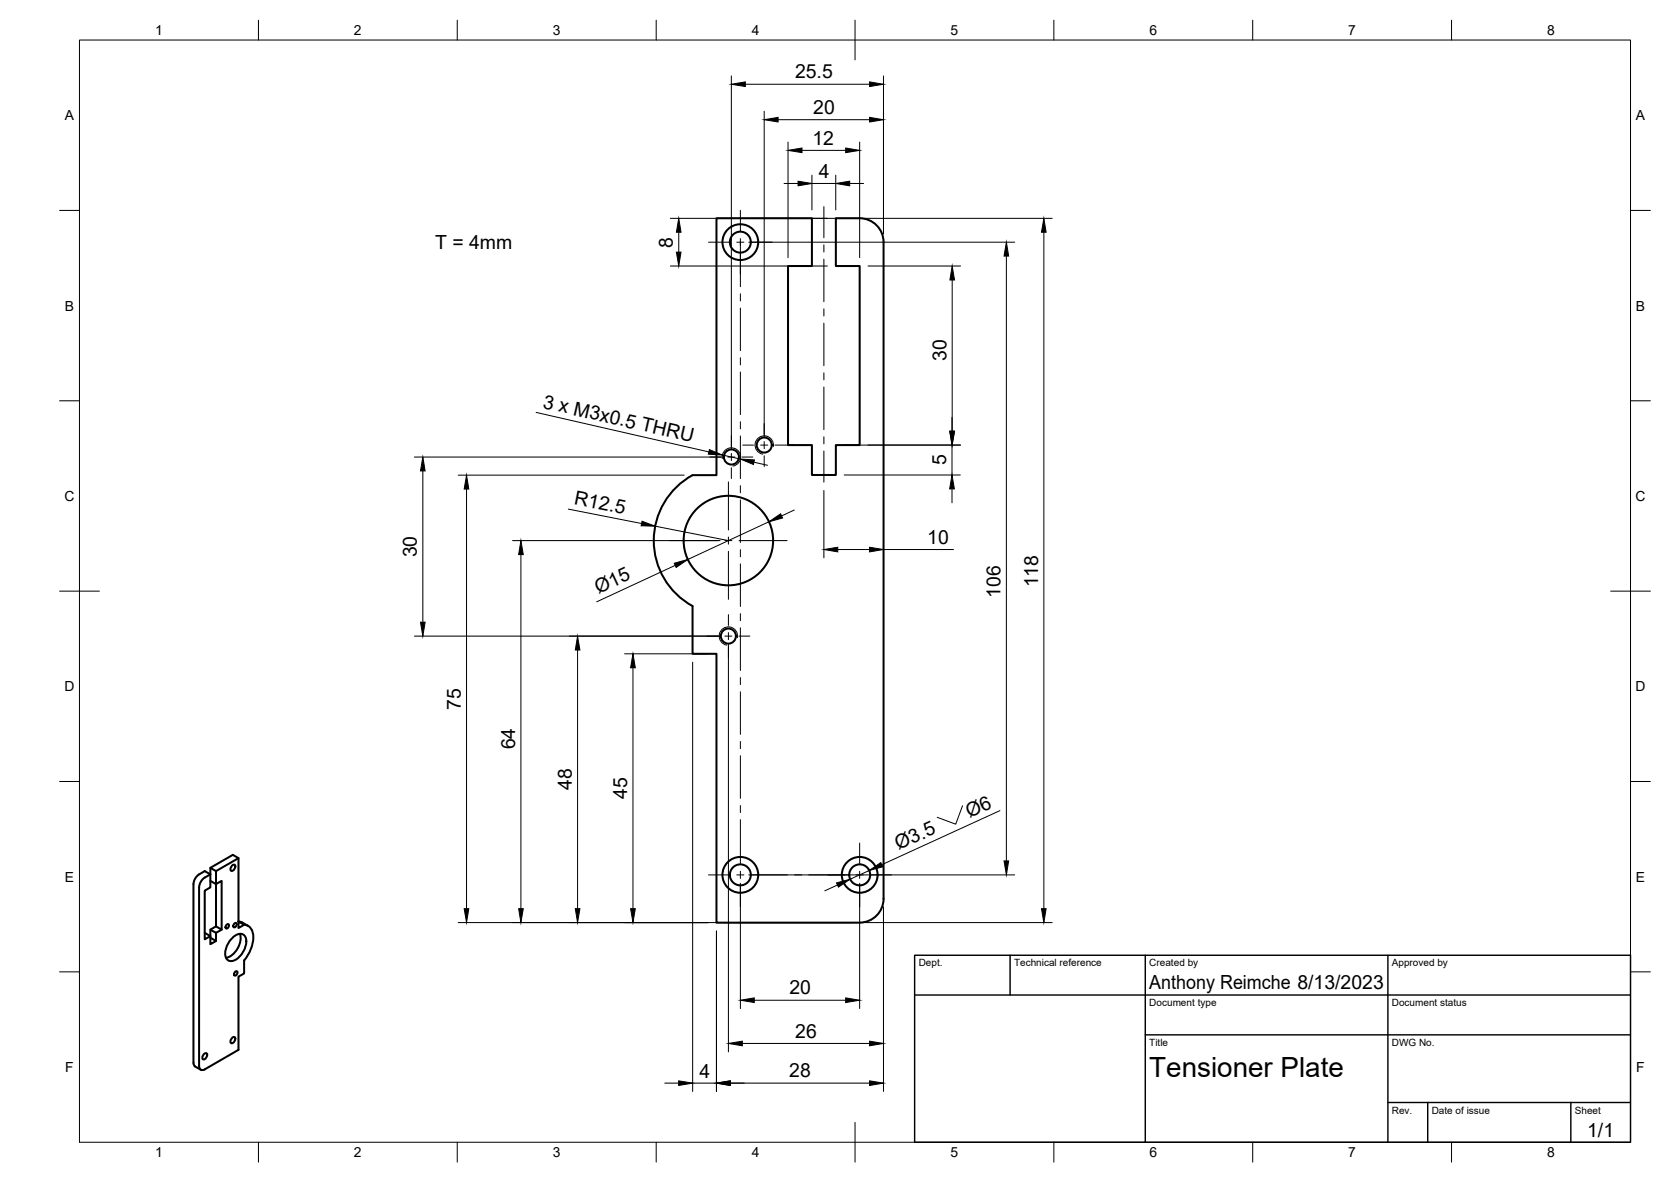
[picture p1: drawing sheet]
<svg xmlns="http://www.w3.org/2000/svg" width="420mm" height="297mm" viewBox="0 0 420 297" stroke-linecap="round" stroke-linejoin="round" font-family="sans-serif">
<!-- layer: Visible -->
<g fill="none" stroke="#000" stroke-width=".51">
<path d="M174.1 119.4h6v-64.6h24.1v12.1h-6.1v45h6.1v7.5h6v-7.5h6v-45h-6v-12.1h6a6 6 0 0 1 6 6.1v165a6 6 0 0 1-6 5.9M174.1 119.4a18.7 18.7 0 0 0 0 32.9v12h6v67.6h36.1M50.1 219.7l-1 1.1-.4 1.4-.1 44.9 .3 .8 1.6 .9M54.3 218.9v13.9l-1.4 .8v1.7l-1.4 .8v-12.3l1.4-.8v-3.3l-1.4-.8-1.4 .8M58.3 217.6l.7-.3a1.02 1.02 0 0 1-.9 1.5l-.2-.4zM60 215.7l-5.7 3.2-1.4-.8M50.1 223v44.9M50.1 223l.4-1.4a4.3 4.3 0 0 1 2.4-1.9v-1.6l5.6-3.3 1.5 .9v17.5l1.4-.8-1.4-.8 1 .3M51.5 234.4l1.4 .9v2l1.4-.8M52.9 221.4l1.4 .8 1.4-.8v12.2l-1.4-.8M52.9 233.6l1.4 .8 1.4-.8M54.3 234.4v2.1l-1.4-.8"/>
<path d="M56.9 232.5l.2-.2h.4a.68 .68 0 0 1-.1 .7 .68 .68 0 0 1-.6 .3zM58.2 235.9a2.38 2.38 0 0 1 3.1-.9 4 4 0 0 1-.5 4.8 3.3 3.3 0 0 1-3.2 1.7 2.38 2.38 0 0 1-.8-3.2l.6-1.3zM58.9 232.2l.2-.2h.4a.68 .68 0 0 1-.1 .7 .68 .68 0 0 1-.7 .3zM60.3 234.7a5.2 5.2 0 0 1-3.5 6M61 231.9l1.4 .8M61.4 232.4a2.96 2.96 0 0 1 2.3 3.9l-.4 1.5-.6 1.5-1.3 2.1M59 244.3l.3-.2h.4a.68 .68 0 0 1-.1 .8 .68 .68 0 0 1-.7 .2zM61.4 241.3v3.3l-1.4 .8v18.4l-8.5 4.9a.86 .86 0 0 1-1 .1 .86 .86 0 0 1-.4-.9M51.3 264.9l.6-.2a1.02 1.02 0 0 1-.9 1.5l-.1-.4zM58.3 260.9l.7-.3a1.02 1.02 0 0 1-.9 1.5l-.2-.4z"/>
<circle cx="186.1" cy="60.9" r="4.5"/>
<circle cx="186.2" cy="60.9" r="2.64"/>
<circle cx="183.9" cy="114.8" r="1.89"/>
<circle cx="192.2" cy="111.8" r="1.89"/>
<circle cx="183.1" cy="135.8" r="11.3"/>
<circle cx="183.1" cy="159.8" r="1.89"/>
<circle cx="186.1" cy="219.9" r="4.5"/>
<circle cx="186.2" cy="219.9" r="2.64"/>
<circle cx="216.2" cy="219.9" r="4.5"/>
<circle cx="216.2" cy="219.9" r="2.64"/>
</g>
<!-- layer: Visible Narrow -->
<path d="M181.6 115.2a2.32 2.32 0 0 1 1.9-2.6 2.32 2.32 0 0 1 2.7 1.8 2.32 2.32 0 0 1-1.9 2.7M194.4 112.2a2.32 2.32 0 0 0-1.8-2.6 2.32 2.32 0 0 0-2.7 1.8 2.32 2.32 0 0 0 1.9 2.7M185.4 160.2a2.32 2.32 0 0 0-1.9-2.6 2.32 2.32 0 0 0-2.6 1.8 2.32 2.32 0 0 0 1.8 2.7" fill="none" stroke="#000" stroke-width=".25"/>
<!-- layer: BORDER -->
<g fill="none" stroke="#000" stroke-width=".25">
<path d="M20 10.1h390v276.9h-390zM65 5.1v5M115 5.1v5M165 5.1v5M215 5.1v10M265 5.1v5M315 5.1v5M365 5.1v5M15 52.9h5M410 52.9h5M15 100.7h5M410 100.7h5"/>
<path d="M15 148.6h10M405 148.6h10M15 196.4h5M410 196.4h5M15 244.2h5M410 244.2h5M65 287v5M115 287v5M165 287v5M215 282.1v9.9M265 287v5M315 287v5"/>
<path d="M365 287v5"/>
</g>
<!-- layer: TITLEBLOCK -->
<path d="M230 240.1h180v46.9h-180zM230 250h180M254 240.1v9.9M288 240.1v46.9M349 240.1v46.9M288 260.1h122M349 277.1h61M359 277.1v9.9M395 277.1v9.9" fill="none" stroke="#000" stroke-width=".36"/>
<!-- layer: Smart Centers -->
<g fill="none" stroke="#000" stroke-width=".25">
<path d="M186.2 52.9v5.3M186.2 60v12.1M207.2 51.9v7.9M178.2 60.9h5.3M185.3 60.9h1.7M186.2 73.8v1.8M186.2 77.4v10.7M188.8 60.9h5.3M207.2 61.5v1.8M207.2 65.1v10.7M207.2 77.6v1.8M186.2 89.9v1.8"/>
<path d="M186.2 93.5v10.7M207.2 81.2v10.7M207.2 93.7v1.8M207.2 97.3v10.7M178.5 114.9h2.7M183 114.9h1.8M183.9 109.5v2.7M183.9 114v1.7M183.9 117.5v2.8M186.2 106v1.8M186.2 109.5v10.8M186.6 114.9h2.7"/>
<path d="M186.8 111.9h2.7M191.3 111.9h1.7M192.2 106.5v2.7M192.2 111v1.8M192.2 114.5v2.7M194.8 111.9h4.7M207.2 109.8v1.8M207.2 113.3v7.9M168.4 135.9h12.1M182.3 135.9h1.7M183.2 121.1v12.1M183.2 135v1.7"/>
<path d="M183.2 138.5v12.1M185.8 135.9h12.1M186.2 122.1v1.7M186.2 125.6v10.7M186.2 138.1v1.8M177.8 159.9h2.7M182.3 159.9h1.7M183.2 154.5v2.7M183.2 159v1.7M185.8 159.9h2.8M186.2 141.7v10.7M186.2 154.2v1.8"/>
<path d="M186.2 157.8v10.7M183.2 162.5v2.8M186.2 170.3v1.7M186.2 173.8v10.8M186.2 186.3v1.8M186.2 189.9v10.7M178.2 219.9h5.3M185.3 219.9h1.7M186.2 202.4v1.8M186.2 206v11.2M186.2 219v1.8M188.8 219.9h9.2"/>
<path d="M199.8 219.9h1.8M203.3 219.9h10.2M215.3 219.9h1.7M216.2 211.9v5.3M216.2 219v1.8M218.8 219.9h5.4M186.2 222.5v5.4M216.2 222.5v5.4"/>
</g>
<!-- layer: FD_Dimensions -->
<g fill="none" stroke="#000" stroke-width=".25">
<path d="M183.9 19.1v93.7M222.1 19.1v39.7M187.4 21.2h31.3M192.2 28v81.8M195.6 30.1h23.1M198.1 35.7v29.1M201.7 37.8h10.9M216.2 35.7v29.1M168.6 54.9h96M170.7 58.4v5M197.1 46.1h3.6M204.2 44v8.8"/>
<path d="M204.2 46.1h5.9M210.1 44v8.8M213.7 46.1h3.4M262.5 58.4v170M168.6 66.9h39.4M188.3 60.9h66.8M218.2 66.9h23.3M239.4 70.4v38M253 64.4v152M104.2 114.9h77.6M106.3 118.3v38.1M115.2 119.4h56.8"/>
<path d="M134.8 103.6l43.4 10M181.7 114.3l4.5 1.1M189.6 116.1l3.4 .8M212.3 111.9h29.2M212.3 119.4h29.2M239.4 104.9v3.5M239.4 111.9v7.5M117.3 122.9v105.5M128.9 135.9h52.2M131 139.4v89M142.9 127.9l18.4 3.7M164.8 132.2l18.4 3.7"/>
<path d="M193.4 131.1l-20.4 9.5M199.7 128.2l-3.2 1.5M207.2 123.3v16.9M210.7 138.1h8M222.1 137.1v3.1M222.1 138.1h17.7M239.4 122.9v3.5M104.2 159.9h76.9M169.8 142.1l-19.8 9.1M145.2 163.4v65M157.1 164.3h21M159.2 167.8v60.6"/>
<path d="M174.2 166.4v107.9M183.2 162v102.3M188.3 219.9h66.8M218.5 218.8l-4.7 2.1M242 202.5l-1.7 4.6-4.7-1.7M251.4 203.7l-29.7 13.6M115.2 231.8h149.4M180.1 234v40.3M186.2 222v31.5M210.6 222.4l-3.2 1.5M216.2 222v31.5M222.1 228v46.3"/>
<path d="M189.7 251.4h22.9M167.2 272.2h3.4M174.2 272.2h5.9M183.6 272.2h35.1M186.6 262.2h32.1"/>
</g>
<g fill="#000" stroke="#000" stroke-width=".25">
<path d="M183.9 21.2l3.5-.6v1.1zM192.2 30.1l3.4-.6v1.2zM198.1 37.8l3.6-.6v1.2zM212.6 37.2l3.6 .6-3.6 .6zM218.7 20.6l3.4 .6-3.4 .5zM218.7 29.5l3.4 .6-3.4 .6zM170.7 54.9l.5 3.5h-1.1zM200.7 45.5l3.5 .6-3.5 .6zM210.1 46.1l3.6-.6v1.2zM262.5 54.9l.5 3.5h-1.1zM170.1 63.4h1.1l-.5 3.5zM239.4 66.9l.6 3.5h-1.2z"/>
<path d="M253 60.9l.6 3.5h-1.1zM106.3 114.9l.6 3.4h-1.2zM178.4 113l3.3 1.3-3.6-.2zM186.2 115.4l3.5 .2-.3 1.1zM238.8 108.4h1.2l-.6 3.5zM117.3 119.4l.6 3.5h-1.2zM131 135.9l.6 3.5h-1.2zM161.4 131l3.4 1.2-3.6-.1zM193.4 131.1l2.9-2 .5 1.1zM207.2 138.1l3.5-.6v1.2zM218.7 137.5l3.4 .6-3.4 .6zM239.4 119.4l.6 3.5h-1.2z"/>
<path d="M105.7 156.4h1.2l-.6 3.5zM169.5 141.5l3.5-.9-3 2zM145.2 159.9l.6 3.5h-1.1zM159.2 164.3l.5 3.5h-1.1zM218.5 218.8l3-2 .5 1zM252.5 216.4h1.1l-.6 3.5zM116.7 228.4h1.2l-.6 3.4zM130.4 228.4h1.2l-.6 3.4zM144.7 228.4h1.1l-.6 3.4zM158.6 228.4h1.1l-.5 3.4zM210.3 221.9l3.5-1-3 2zM261.9 228.4h1.1l-.5 3.4z"/>
<path d="M186.2 251.4l3.5-.6v1.1zM212.6 250.8l3.6 .6-3.6 .5zM170.6 271.6l3.6 .6-3.6 .6zM180.1 272.2l3.5-.6v1.2zM183.2 262.2l3.4-.6v1.2zM218.7 271.6l3.4 .6-3.4 .6zM218.7 261.6l3.4 .6-3.4 .6z"/>
</g>
<text font-size="7" x="289" y="270.6">Tensioner Plate</text>
<g font-size="4.9">
<text x="199.9" y="19.7">25.5</text>
<text x="204.5" y="28.6">20</text>
<text x="204.3" y="36.4">12</text>
<text x="205.9" y="44.7">4</text>
<text x="109.4" y="62.4">T = 4mm</text>
<text x="169.2" y="62.2" transform="rotate(-90 169.2 62.2)">8</text>
<text x="238" y="90.7" transform="rotate(-90 238 90.7)">30</text>
<text x="136.3" y="102.5" transform="rotate(13 136.3 102.5)">3 x M3x0.5 THRU</text>
<text x="237.9" y="117" transform="rotate(-90 237.9 117)">5</text>
<text x="144.2" y="126.7" transform="rotate(11 144.2 126.7)">R12.5</text>
<text x="233.2" y="136.6">10</text>
<text x="104.8" y="140.1" transform="rotate(-90 104.8 140.1)">30</text>
<text x="150.5" y="149.3" transform="rotate(-25 150.5 149.3)">Ø15</text>
<text x="261" y="147.6" transform="rotate(-90 261 147.6)">118</text>
<text x="251.6" y="150.2" transform="rotate(-90 251.6 150.2)">106</text>
<text x="115.8" y="178.4" transform="rotate(-90 115.8 178.4)">75</text>
<text x="129.5" y="188.3" transform="rotate(-90 129.5 188.3)">64</text>
<text x="143.8" y="198.5" transform="rotate(-90 143.8 198.5)">48</text>
<text x="157.7" y="200.7" transform="rotate(-90 157.7 200.7)">45</text>
<text x="243.8" y="205.5" transform="rotate(-25 243.8 205.5)">Ø6</text>
<text x="225.9" y="213.7" transform="rotate(-25 225.9 213.7)">Ø3.5</text>
<text x="198.5" y="249.9">20</text>
<text x="289" y="248.5">Anthony Reimche 8/13/2023</text>
<text x="200" y="260.8">26</text>
<text x="175.9" y="270.8">4</text>
<text x="198.5" y="270.7">28</text>
<text x="399.1" y="285.7">1/1</text>
</g>
<g font-size="3.5">
<text x="39" y="8.8">1</text>
<text x="89" y="8.8">2</text>
<text x="139" y="8.8">3</text>
<text x="189" y="8.8">4</text>
<text x="239" y="8.8">5</text>
<text x="289" y="8.8">6</text>
<text x="339" y="8.8">7</text>
<text x="389" y="8.8">8</text>
<text x="16.3" y="30.2">A</text>
<text x="411.3" y="30.2">A</text>
<text x="16.3" y="78">B</text>
<text x="411.3" y="78">B</text>
<text x="16.2" y="125.9">C</text>
<text x="411.2" y="125.9">C</text>
<text x="16.2" y="173.7">D</text>
<text x="411.2" y="173.7">D</text>
<text x="16.3" y="221.6">E</text>
<text x="411.3" y="221.6">E</text>
<text x="16.4" y="269.4">F</text>
<text x="411.4" y="269.4">F</text>
<text x="39" y="290.8">1</text>
<text x="89" y="290.8">2</text>
<text x="139" y="290.8">3</text>
<text x="189" y="290.8">4</text>
<text x="239" y="290.8">5</text>
<text x="289" y="290.8">6</text>
<text x="339" y="290.8">7</text>
<text x="389" y="290.8">8</text>
</g>
<g font-size="2.5">
<text x="231" y="242.9">Dept.</text>
<text x="255" y="242.9">Technical reference</text>
<text x="289" y="242.9">Created by</text>
<text x="350" y="242.9">Approved by</text>
<text x="289" y="252.8">Document type</text>
<text x="350" y="252.8">Document status</text>
<text x="289" y="262.9">Title</text>
<text x="350" y="262.9">DWG No.</text>
<text x="350" y="279.9">Rev.</text>
<text x="360" y="279.9">Date of issue</text>
<text x="396" y="279.9">Sheet</text>
</g>
</svg>
